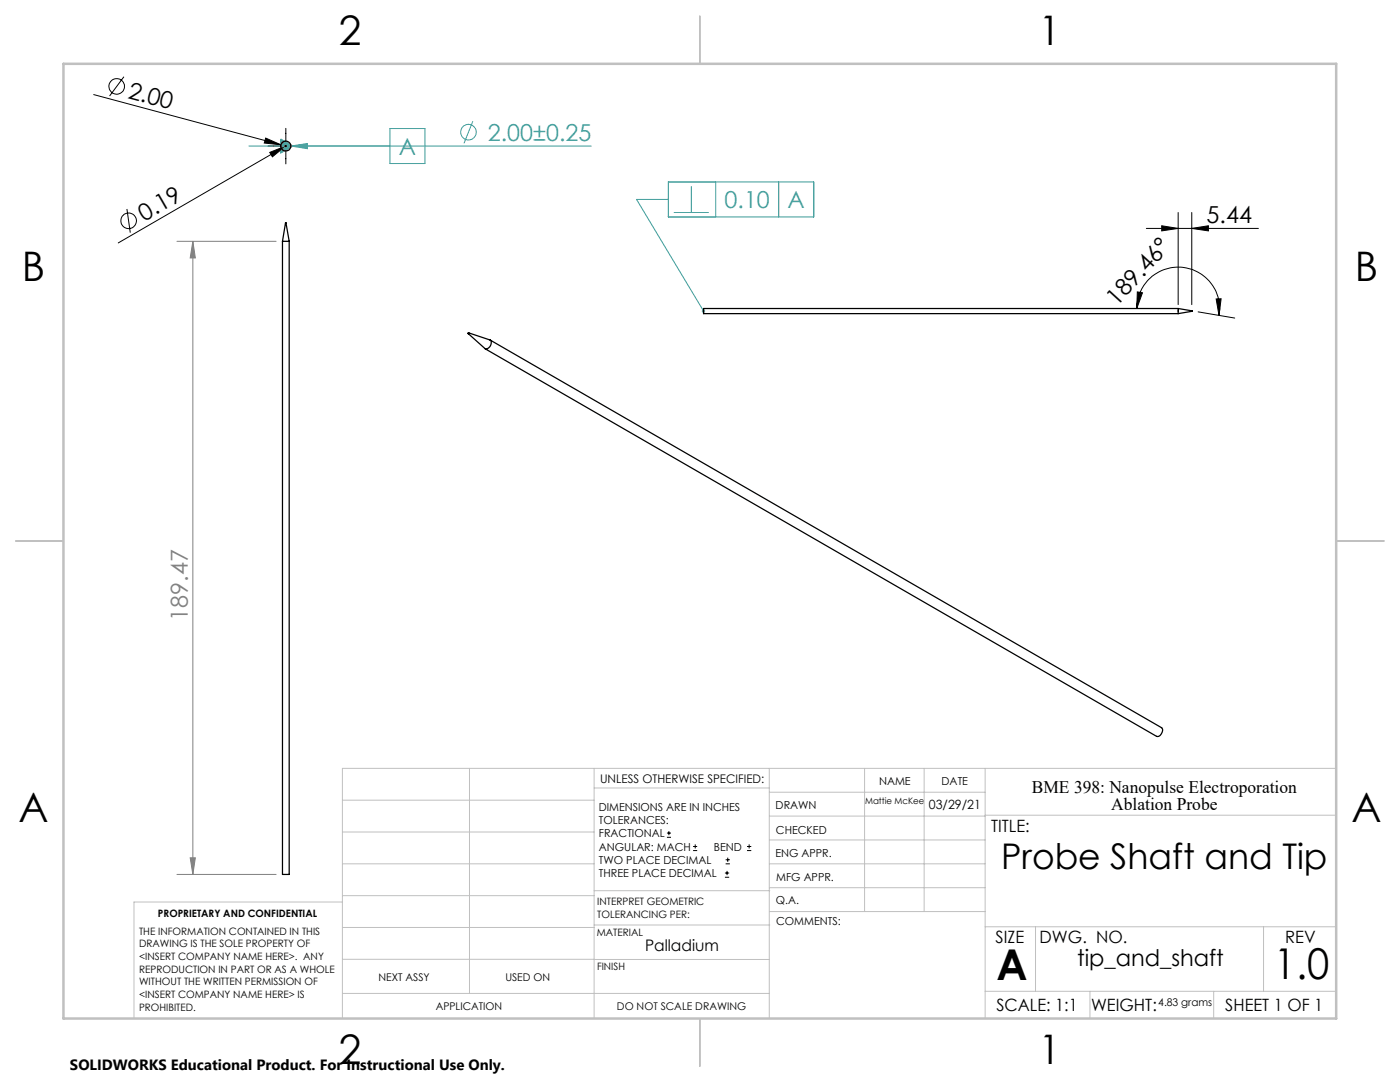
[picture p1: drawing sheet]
<svg xmlns="http://www.w3.org/2000/svg" width="279mm" height="216mm" viewBox="0 0 279 216" stroke-linecap="round" stroke-linejoin="round" font-family="sans-serif">
<g fill="none" stroke="#3f9c9a" stroke-width=".2">
<path d="M49.7 29.1h68.3M56 27.7l2.5 1.4-2.5 1.5zM58 29.1l3.3-.5v1.1zM77.8 25.6h7v7h-7zM94.4 24.2l-1.8 4.4M133.4 36.3h29v7h-29zM133.4 39.8h-6.4l13.4 22.3M138 37.1v5.3M142.8 36.3v7M155.4 36.3v7M134.5 42.4h7"/>
<circle cx="93.5" cy="26.4" r="1.55"/>
</g>
<g fill="none" stroke="#000" stroke-width=".2">
<path d="M18.7 18.9l37.4 10M24.7 15.3l-2.8 3.9M53 27.6l3.1 1.3-3.4-.4zM53.5 29.1h7.1M53.8 30.4l3.1-1.2-2.5 2.1zM56.1 28.9l1.9 .5M56.9 29.2l-33.3 19.3M57 25.6v7.1M57.1 29.1l-.2 .1M25.3 41.7l.7 4.7M227 58.2l1 .2-1.1 3.2zM228.8 45.6h22.3"/>
<path d="M231.8 45l3.3 .6-3.3 .5zM235.1 42.4v18.4M237.8 45.6l3.4-.6v1.1zM237.8 42.4v18.4M242.7 59.7l1-.1-.4 3.3zM226.9 61.6a8.3 8.3 0 0 1 8.9-8.3 8.3 8.3 0 0 1 7.5 9.6M239.1 62.2l7.3 1.3M133.1 167.1h.8M133.1 166.2h.8M133.5 165.8v.9M138.3 169.7h.8M138.3 168.9h.8"/>
<path d="M138.7 168.5v.8M144.7 175h.8M144.7 174.2h.8M144.8 172.4h.9M144.8 171.6h.9M145.1 173.8v.8M145.2 171.1v.9M149.1 169.7h.8M149.1 168.9h.8M149.5 168.5v.8"/>
<circle cx="23.3" cy="17.2" r="1.55"/>
<circle cx="25.7" cy="44.1" r="1.56"/>
</g>
<path d="M35.3 48.2h19.8M38.5 48.2l.5 3.3h-1zM38.5 48.2v126.3M35.3 174.5h19.8M38 171.2h1l-.5 3.3z" fill="none" stroke="#808080" stroke-width=".2"/>
<g fill="none" stroke="#c0c0c0" stroke-width=".2">
<path d="M68.3 159.7h50.3M93.7 153.3v44.9M118.6 153.3v49.9M118.6 157.2h34.9M153.5 153.3v49.9M153.5 158.1h43.1M172.5 153.3v28.6M184.4 153.3v28.6M196.6 153.3v49.9M266.7 153.3h-198.4v49.9M68.3 178.7h50.3M68.3 172.4h50.3"/>
<path d="M68.3 166h50.3M68.3 180h-41.6v23.2M118.6 177.7h35M153.5 167.6h43.1M153.5 162.8h43.1M153.5 172.4h43.1M153.5 177.1h43.1M196.6 162.7h70.1M68.3 198.2h85.2M68.3 191.4l85.2 .1M68.3 185.1h50.3M118.6 184.6h35"/>
<path d="M153.6 181.9h43M196.6 197.8h70.1M196.6 184.9h70.1M206.7 184.9v12.9M217.5 197.8v5.4M242.2 197.8v5.4M252.2 184.9v12.9"/>
</g>
<path d="M139.7 3.2v9.5M3.1 107.9h9.6M266.7 107.9h9.5M139.7 203.2v9.6" fill="none" stroke="#c0c0c0" stroke-width=".25"/>
<path d="M12.7 12.7h254v190.5h-254z" fill="none" stroke="#c0c0c0" stroke-width=".5"/>
<path d="M140.2 61.8a.34 .34 0 0 0-.1 .5 .34 .34 0 0 0 .5 .1l-.2-.3 .2 .3 .1-.2a.33 .33 0 0 0-.1-.4 .33 .33 0 0 0-.4 0zM56 27.7v2.9l2.5-1.5z" fill="#3f9c9a"/>
<g fill="#000">
<path d="M53 27.6l3.1 1.3-3.4-.4zM53.8 30.4l3.1-1.2-2.5 2.1z"/>
<path d="M231.8 45l3.3 .6-3.3 .5zM237.8 45.6l3.4-.6v1.1z"/>
<path d="M242.7 59.7l.6 3.2 .4-3.3zM227 58.2l-.1 3.4 1.1-3.2z"/>
</g>
<path d="M38.5 48.2l.5 3.3h-1zM38 171.2h1l-.5 3.3z" fill="#808080"/>
<path d="M58 29.1l3.3-.5v1.1z" fill="#3f9c9a"/>
<g fill="none" stroke="#000" stroke-width=".25">
<path d="M56.4 48.2v126.3h1.3v-126.3M56.4 48.2h1.3M57 44.5h.1M57 44.5l-.6 3.7M57.1 44.5l.6 3.7M93.6 66.4l-.1 .2M93.6 66.4l4.2 1.4a1.08 1.08 0 0 1 .1 1.2 1.08 1.08 0 0 1-1.1 .6l-3.3-3M97.9 67.9l133.9 77.3a1.14 1.14 0 0 1-1 1.7l-134-77.3M235.1 61.6v1M235.1 61.6h-94.7v1h94.7M235.1 61.6l2.7 .4M237.8 62v.1"/>
<path d="M237.8 62.1l-2.7 .5"/>
<circle cx="57" cy="29.2" r="1.01"/>
<circle cx="57" cy="29.2" r=".1"/>
</g>
<g font-size="8.5">
<text x="198.9" y="195.5">A</text>
<text x="254.2" y="195.4">1.0</text>
</g>
<g font-size="8.1">
<text x="67.6" y="8.9">2</text>
<text x="207.3" y="8.9">1</text>
<text x="4.4" y="56.2">B</text>
<text x="270.4" y="56.2">B</text>
<text x="3.7" y="164.1">A</text>
<text x="269.7" y="164.1">A</text>
<text x="67.6" y="212.4">2</text>
<text x="207.3" y="212.4">1</text>
</g>
<text font-size="7.1" x="199.8" y="173.4">Probe Shaft and Tip</text>
<g font-size="4.7">
<text x="25.3" y="19.5" transform="rotate(15 25.3 19.5)">2.00</text>
<text x="28.8" y="44.2" transform="rotate(-30 28.8 44.2)">0.19</text>
<text x="240.8" y="44.5">5.44</text>
<text x="222.9" y="61.2" transform="rotate(-48 222.9 61.2)">189.46°</text>
</g>
<g font-size="4.7" fill="#3f9c9a">
<text x="97.4" y="28.1">2.00±0.25</text>
<text x="79.6" y="30.9">A</text>
<text x="144.6" y="41.5">0.10</text>
<text x="157.2" y="41.5">A</text>
</g>
<text font-size="4.7" fill="#808080" x="37.5" y="123.9" transform="rotate(-90 37.5 123.9)">189.47</text>
<text font-size="4.6" x="215" y="192.7">tip_and_shaft</text>
<g font-size="3.5">
<text x="205.9" y="158.2">BME 398: Nanopulse Electroporation</text>
<text x="221.8" y="161.7">Ablation Probe</text>
</g>
<g font-size="3.4">
<text x="197.8" y="166">TITLE:</text>
<text x="198.7" y="188.1">SIZE</text>
<text x="207.5" y="188.1">DWG. NO.</text>
<text x="256.5" y="188.2">REV</text>
<text x="198.8" y="201.7">SCALE: 1:1</text>
<text x="217.7" y="201.8">WEIGHT:</text>
<text x="244.5" y="201.7">SHEET 1 OF 1</text>
</g>
<text font-size="3.2" x="128.7" y="189.8">Palladium</text>
<text font-size="3" x="14" y="213.5">SOLIDWORKS Educational Product. For Instructional Use Only.</text>
<text font-size="2.5" x="185.4" y="161.4">03/29/21</text>
<text font-size="2.4" x="119.8" y="156.2">UNLESS OTHERWISE SPECIFIED:</text>
<g font-size="2.2">
<text x="119.5" y="161.8">DIMENSIONS ARE IN INCHES</text>
<text x="154.8" y="161.4">DRAWN</text>
<text x="175.4" y="156.6">NAME</text>
<text x="187.9" y="156.7">DATE</text>
<text x="119.5" y="164.4">TOLERANCES:</text>
<text x="119.5" y="167.1">FRACTIONAL</text>
<text x="154.9" y="166.3">CHECKED</text>
<text x="119.5" y="169.7">ANGULAR: MACH</text>
<text x="119.5" y="172.4">TWO PLACE DECIMAL</text>
<text x="142.5" y="169.7">BEND</text>
<text x="154.8" y="171">ENG APPR.</text>
<text x="119.5" y="175">THREE PLACE DECIMAL</text>
<text x="154.9" y="175.7">MFG APPR.</text>
<text x="154.9" y="180.4">Q.A.</text>
<text x="154.9" y="184.6">COMMENTS:</text>
</g>
<g font-size="2.1">
<text x="75.5" y="195.7">NEXT ASSY</text>
<text x="100.9" y="195.7">USED ON</text>
<text x="86.9" y="201.5">APPLICATION</text>
<text x="123.1" y="201.6">DO NOT SCALE DRAWING</text>
<text x="231.2" y="200.8">4.83 grams</text>
</g>
<g font-size="2">
<text x="31.5" y="182.9">PROPRIETARY AND CONFIDENTIAL</text>
<text x="119.2" y="180.6">INTERPRET GEOMETRIC</text>
<text x="119.2" y="183.1">TOLERANCING PER:</text>
<text x="27.8" y="186.5">THE INFORMATION CONTAINED IN THIS</text>
<text x="27.8" y="189">DRAWING IS THE SOLE PROPERTY OF</text>
<text x="27.8" y="191.6">&lt;INSERT COMPANY NAME HERE&gt;. ANY</text>
<text x="119.1" y="186.7">MATERIAL</text>
<text x="27.8" y="194.1">REPRODUCTION IN PART OR AS A WHOLE</text>
<text x="27.8" y="196.6">WITHOUT THE WRITTEN PERMISSION OF</text>
<text x="119.1" y="193.5">FINISH</text>
<text x="27.8" y="199.1">&lt;INSERT COMPANY NAME HERE&gt; IS</text>
<text x="27.8" y="201.7">PROHIBITED.</text>
</g>
<text font-size="1.8" x="172.6" y="160.4">Mattie McKee</text>
</svg>
